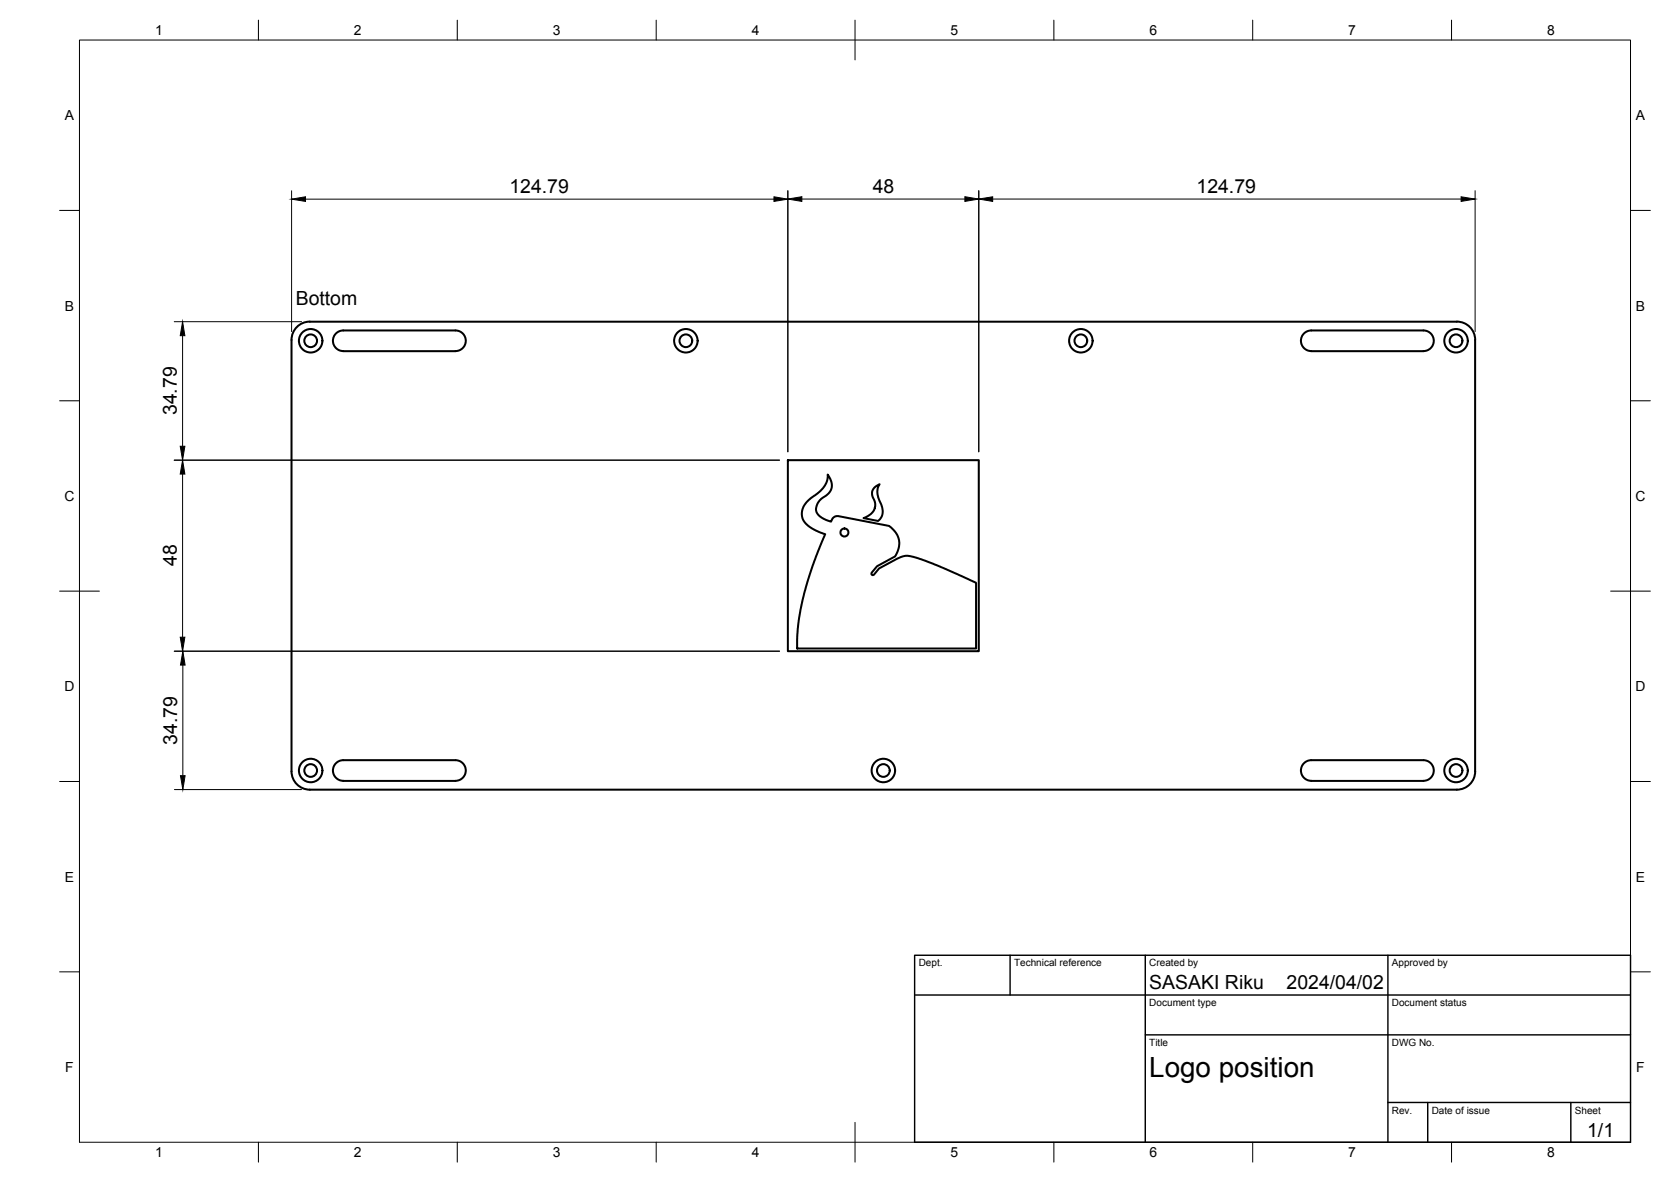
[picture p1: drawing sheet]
<svg xmlns="http://www.w3.org/2000/svg" width="420mm" height="297mm" viewBox="0 0 420 297" stroke-linecap="round" stroke-linejoin="round" font-family="sans-serif">
<!-- layer: Visible -->
<g fill="none" stroke="#000" stroke-width=".51">
<path d="M84.3 84a2.59 2.59 0 0 1 2-1h28.2a2.59 2.59 0 0 1 2.6 2.6 2.59 2.59 0 0 1-2.6 2.6h-28.2a2.59 2.59 0 0 1-2.3-1.4 2.59 2.59 0 0 1 .3-2.8zM328.1 83.6l1-.5 .6-.1h28.2a2.59 2.59 0 0 1 2.6 2.6 2.59 2.59 0 0 1-2.6 2.6h-28.2a2.59 2.59 0 0 1-2.4-1.7 2.59 2.59 0 0 1 .8-2.9zM366.3 80.8h-288.4a4.6 4.6 0 0 0-4.6 4.6v108.4a4.6 4.6 0 0 0 4.6 4.6h288.4M366.3 80.8a4.6 4.6 0 0 1 4.6 4.6M370.9 85.4v108.5M198.1 115.6h48v48h-48zM208.1 119.3l.9 1.8 .2 .7-.2 1.1-.7 1.1-1.8 1.4-.7 .7-.4 .9-.2 1 .2 .8 .6 .8 1.1 .8 1.2 .5a.53 .53 0 0 0 .6 .2 .53 .53 0 0 0 .4-.6l.7-.7 .8-.1 12.8 2.5 1.6 1.6 .8 1.5 .1 1.3-.4 2-.6 1.2-4.6 2.5-1.3 1.6 .1 .6 .4-.1 1.3-1.5 4.7-2.6 1.2-.4 1.3-.2 2.3 .5 4 1.4 10.9 4.9v16.5h-45l.3-5.9 1.1-6.4 2.5-8.5 3.2-8-2.4-.9-2.4-1.6-.9-1.4-.1-1.8 .3-1 .8-1.3 3.4-2.7 1.1-1.4 .6-1.2zM219.8 122.6l1.4-.9-.5 1-.1 1.3 1.3 3.9a2.96 2.96 0 0 1-1.1 3l-3.7-.7 2-1.1 .8-1.3 .1-1.4-.7-2.2 .1-1zM84.7 191.6l1-.5 .6-.1h28.2a2.59 2.59 0 0 1 2.6 2.6 2.59 2.59 0 0 1-2.6 2.6h-28.2a2.59 2.59 0 0 1-2.4-1.7 2.59 2.59 0 0 1 .8-2.9zM328.1 191.6l1-.5 .6-.1h28.2a2.59 2.59 0 0 1 2.6 2.6 2.59 2.59 0 0 1-2.6 2.6h-28.2a2.59 2.59 0 0 1-2.4-1.7 2.59 2.59 0 0 1 .8-2.9zM370.9 193.8a4.6 4.6 0 0 1-4.6 4.6"/>
<circle cx="78.1" cy="85.6" r="2.95"/>
<circle cx="78.1" cy="85.6" r="1.6"/>
<circle cx="172.5" cy="85.6" r="2.95"/>
<circle cx="172.5" cy="85.6" r="1.6"/>
<circle cx="271.8" cy="85.6" r="2.95"/>
<circle cx="271.8" cy="85.6" r="1.6"/>
<circle cx="366.1" cy="85.6" r="2.95"/>
<circle cx="366.1" cy="85.6" r="1.6"/>
<circle cx="212.3" cy="133.8" r="1"/>
<circle cx="78.1" cy="193.6" r="2.95"/>
<circle cx="78.1" cy="193.6" r="1.6"/>
<circle cx="222.1" cy="193.6" r="2.95"/>
<circle cx="222.1" cy="193.6" r="1.6"/>
<circle cx="366.1" cy="193.6" r="2.95"/>
<circle cx="366.1" cy="193.6" r="1.6"/>
</g>
<!-- layer: BORDER -->
<g fill="none" stroke="#000" stroke-width=".25">
<path d="M20 10.1h390v276.9h-390zM65 5.1v5M115 5.1v5M165 5.1v5M215 5.1v10M265 5.1v5M315 5.1v5M365 5.1v5M15 52.9h5M410 52.9h5M15 100.7h5M410 100.7h5"/>
<path d="M15 148.6h10M405 148.6h10M15 196.4h5M410 196.4h5M15 244.2h5M410 244.2h5M65 287v5M115 287v5M165 287v5M215 282.1v9.9M265 287v5M315 287v5"/>
<path d="M365 287v5"/>
</g>
<!-- layer: TITLEBLOCK -->
<path d="M230 240.1h180v46.9h-180zM230 250h180M254 240.1v9.9M288 240.1v46.9M349 240.1v46.9M288 260.1h122M349 277.1h61M359 277.1v9.9M395 277.1v9.9" fill="none" stroke="#000" stroke-width=".36"/>
<!-- layer: FD_Dimensions -->
<g fill="none" stroke="#000" stroke-width=".25">
<path d="M73.3 47.9v35.4M76.8 50h117.8M198.1 47.9v65.6M201.6 50h41M246.1 47.9v65.6M249.6 50h117.8M370.9 47.9v35.4M43.8 80.8h32M45.9 84.4v27.7M43.8 115.6h152.2M45.9 119.1v41M43.8 163.6h152.2"/>
<path d="M46 167.1v27.8M43.9 198.4h31.9"/>
</g>
<path d="M73.3 50l3.5-.5v1.1zM194.6 49.5l3.5 .5-3.5 .6zM198.1 50l3.5-.6v1.2zM242.6 49.4l3.5 .6-3.5 .6zM246.1 50l3.5-.5v1.1zM367.4 49.5l3.5 .5-3.5 .6zM45.9 80.8l.6 3.6h-1.2zM45.9 115.6l.6 3.5h-1.2zM45.3 112.1h1.2l-.6 3.5zM45.3 160.1h1.2l-.6 3.5zM46 163.6l.5 3.5h-1.1zM45.4 194.9h1.1l-.5 3.5z" fill="#000" stroke="#000" stroke-width=".25"/>
<text font-size="7" x="289" y="270.6">Logo position</text>
<g font-size="4.9">
<text x="128.1" y="48.6">124.79</text>
<text x="219.5" y="48.6">48</text>
<text x="300.9" y="48.6">124.79</text>
<text x="74.4" y="76.7">Bottom</text>
<text x="44.4" y="104.4" transform="rotate(-90 44.4 104.4)">34.79</text>
<text x="44.4" y="142.3" transform="rotate(-90 44.4 142.3)">48</text>
<text x="44.5" y="187.1" transform="rotate(-90 44.5 187.1)">34.79</text>
<text x="289" y="248.5">SASAKI Riku</text>
<text x="323.5" y="248.5">2024/04/02</text>
<text x="399.1" y="285.7">1/1</text>
</g>
<g font-size="3.5">
<text x="39" y="8.8">1</text>
<text x="89" y="8.8">2</text>
<text x="139" y="8.8">3</text>
<text x="189" y="8.8">4</text>
<text x="239" y="8.8">5</text>
<text x="289" y="8.8">6</text>
<text x="339" y="8.8">7</text>
<text x="389" y="8.8">8</text>
<text x="16.3" y="30.2">A</text>
<text x="411.3" y="30.2">A</text>
<text x="16.3" y="78">B</text>
<text x="411.3" y="78">B</text>
<text x="16.2" y="125.9">C</text>
<text x="411.2" y="125.9">C</text>
<text x="16.2" y="173.7">D</text>
<text x="411.2" y="173.7">D</text>
<text x="16.3" y="221.6">E</text>
<text x="411.3" y="221.6">E</text>
<text x="16.4" y="269.4">F</text>
<text x="411.4" y="269.4">F</text>
<text x="39" y="290.8">1</text>
<text x="89" y="290.8">2</text>
<text x="139" y="290.8">3</text>
<text x="189" y="290.8">4</text>
<text x="239" y="290.8">5</text>
<text x="289" y="290.8">6</text>
<text x="339" y="290.8">7</text>
<text x="389" y="290.8">8</text>
</g>
<g font-size="2.5">
<text x="231" y="242.9">Dept.</text>
<text x="255" y="242.9">Technical reference</text>
<text x="289" y="242.9">Created by</text>
<text x="350" y="242.9">Approved by</text>
<text x="289" y="252.8">Document type</text>
<text x="350" y="252.8">Document status</text>
<text x="289" y="262.9">Title</text>
<text x="350" y="262.9">DWG No.</text>
<text x="350" y="279.9">Rev.</text>
<text x="360" y="279.9">Date of issue</text>
<text x="396" y="279.9">Sheet</text>
</g>
</svg>
